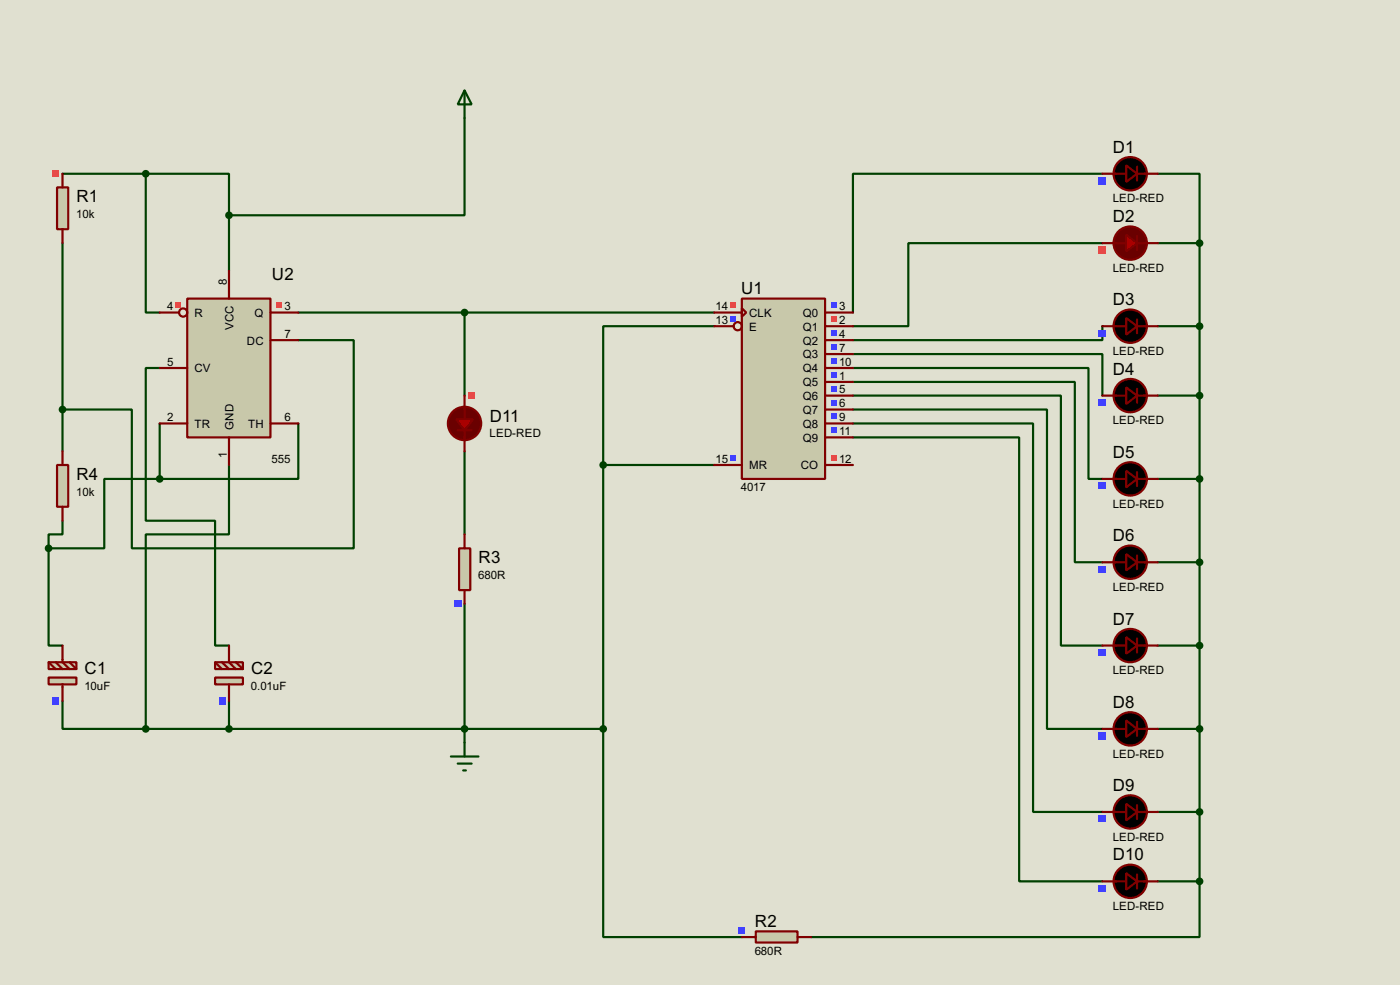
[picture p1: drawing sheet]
<svg xmlns="http://www.w3.org/2000/svg" width="256mm" height="180mm" viewBox="0 0 256 180" stroke-linecap="round" stroke-linejoin="round" font-family="sans-serif">
<path d="M0 0h256.5v180.3h-256.5z" fill="#e0e0d0"/>
<g fill="none" stroke="#004000" stroke-width=".4">
<path d="M11.5 31.8h15.2M26.7 31.8h15.3v7.6M26.7 31.8v25.4h2.6M42 39.4v10.2M85.1 21.6v17.8h-43.1M202 31.8h-45.7v25.4M212.1 31.8h7.7v12.7M11.5 44.5v38.1M54.7 57.2h76.2M85.1 57.2v15.2M130.9 59.7h-20.4v25.4M202 44.5h-35.6v15.2h-10.1"/>
<path d="M202 59.7v2.6h-45.7M212.1 44.5h7.7M212.1 59.7h7.7M219.8 44.5v116.8M29.3 67.4h-2.6v27.9h12.7v22.9h2.6M29.3 77.5v10.2M54.7 77.5v10.2h-25.4M54.7 62.3h10.1v38.1h-40.6v-25.4h-12.7M156.3 64.8h45.7v7.6M156.3 67.4h43.1v20.3h2.6M156.3 69.9h40.6v33h5.1M156.3 72.4h38.1v45.8h7.6"/>
<path d="M156.3 75h35.5v58.4h10.2M156.3 77.5h33v71.1h12.7M212.1 72.4h7.7M11.5 95.3v2.5h-2.6v2.6M29.3 87.7h-10.2v12.7h-10.2M42 85.1v12.7h-15.3v35.6M85.1 82.6v15.2M110.5 85.1h20.4M110.5 85.1v48.3M156.3 80.1h30.4v81.2h15.3M212.1 87.7h7.7M8.9 100.4v17.8h2.6"/>
<path d="M85.1 110.5v25.4M212.1 102.9h7.7M212.1 118.2h7.7M11.5 128.3v5.1h15.2M26.7 133.4h83.8M42 128.3v5.1M110.5 133.4v38.1h25.4M212.1 133.4h7.7M212.1 148.6h7.7M212.1 161.3h7.7M219.8 161.3v10.2h-71.2"/>
</g>
<g fill="#000" stroke="#800000" stroke-width=".4">
<path d="M206.3 30.3l2 1.5-2 1.5z"/>
<circle cx="207" cy="31.8" r="3.1"/>
</g>
<path d="M202 31.8h4.3M208.3 30.5v2.6M208.3 31.8h3.8" fill="none" stroke="#800000" stroke-width=".4"/>
<path d="M201.3 32.4h1.3v1.3h-1.3z" fill="#4040ff"/>
<circle cx="207" cy="44.5" r="3.1" fill="#6a0000" stroke="#800000" stroke-width=".4"/>
<path d="M204 44.5h2.3M208.3 43.2v2.6M208.3 44.5h1.8" fill="none" stroke="#800000" stroke-width=".4"/>
<path d="M206.3 43l2 1.5-2 1.5z" fill="#b50000" stroke="#800000" stroke-width=".4"/>
<path d="M202 44.5h2.5M209.6 44.5h2.5" fill="none" stroke="#800000" stroke-width=".4"/>
<path d="M201.3 45.1h1.3v1.3h-1.3z" fill="#ff4040"/>
<g fill="#000" stroke="#800000" stroke-width=".4">
<path d="M206.3 58.2l2 1.5-2 1.6z"/>
<circle cx="207" cy="59.7" r="3.1"/>
</g>
<path d="M202 59.7h4.3M208.3 58.5v2.5M208.3 59.7h3.8" fill="none" stroke="#800000" stroke-width=".4"/>
<path d="M201.3 60.4h1.3v1.2h-1.3z" fill="#4040ff"/>
<g fill="#000" stroke="#800000" stroke-width=".4">
<path d="M206.3 70.9l2 1.5-2 1.6z"/>
<circle cx="207" cy="72.4" r="3.1"/>
</g>
<path d="M202 72.4h4.3M208.3 71.2v2.5M208.3 72.4h3.8" fill="none" stroke="#800000" stroke-width=".4"/>
<path d="M201.3 73.1h1.3v1.2h-1.3z" fill="#4040ff"/>
<g fill="#000" stroke="#800000" stroke-width=".4">
<path d="M206.3 86.2l2 1.5-2 1.5z"/>
<circle cx="207" cy="87.7" r="3.1"/>
</g>
<path d="M202 87.7h4.3M208.3 86.4v2.6M208.3 87.7h3.8" fill="none" stroke="#800000" stroke-width=".4"/>
<path d="M201.3 88.3h1.3v1.3h-1.3z" fill="#4040ff"/>
<g fill="#000" stroke="#800000" stroke-width=".4">
<path d="M206.3 101.4l2 1.5-2 1.5z"/>
<circle cx="207" cy="102.9" r="3.1"/>
</g>
<path d="M202 102.9h4.3M208.3 101.7v2.5M208.3 102.9h3.8" fill="none" stroke="#800000" stroke-width=".4"/>
<path d="M201.3 103.6h1.3v1.2h-1.3z" fill="#4040ff"/>
<g fill="#000" stroke="#800000" stroke-width=".4">
<path d="M206.3 116.6l2 1.6-2 1.5z"/>
<circle cx="207" cy="118.2" r="3.1"/>
</g>
<path d="M202 118.2h4.3M208.3 116.9v2.5M208.3 118.2h3.8" fill="none" stroke="#800000" stroke-width=".4"/>
<path d="M201.3 118.8h1.3v1.3h-1.3z" fill="#4040ff"/>
<g fill="#000" stroke="#800000" stroke-width=".4">
<path d="M206.3 131.9l2 1.5-2 1.5z"/>
<circle cx="207" cy="133.4" r="3.1"/>
</g>
<path d="M202 133.4h4.3M208.3 132.1v2.6M208.3 133.4h3.8" fill="none" stroke="#800000" stroke-width=".4"/>
<path d="M201.3 134h1.3v1.3h-1.3z" fill="#4040ff"/>
<g fill="#000" stroke="#800000" stroke-width=".4">
<path d="M206.3 147.1l2 1.5-2 1.6z"/>
<circle cx="207" cy="148.6" r="3.1"/>
</g>
<path d="M202 148.6h4.3M208.3 147.4v2.5M208.3 148.6h3.8" fill="none" stroke="#800000" stroke-width=".4"/>
<path d="M201.3 149.3h1.3v1.2h-1.3z" fill="#4040ff"/>
<g fill="#000" stroke="#800000" stroke-width=".4">
<path d="M206.3 159.8l2 1.5-2 1.6z"/>
<circle cx="207" cy="161.3" r="3.1"/>
</g>
<path d="M202 161.3h4.3M208.3 160.1v2.5M208.3 161.3h3.8" fill="none" stroke="#800000" stroke-width=".4"/>
<path d="M201.3 162h1.3v1.2h-1.3z" fill="#4040ff"/>
<path d="M135.9 54.7h15.3v33h-15.3z" fill="#c8c8aa" stroke="#800000" stroke-width=".4"/>
<g fill="none" stroke="#800000" stroke-width=".4">
<path d="M130.9 57.2h5M130.9 59.7h3.5M135.9 56.4l.8 .8-.8 .8zM151.2 57.2h5.1M151.2 59.7h5.1M151.2 62.3h5.1M151.2 64.8h5.1M151.2 67.4h5.1M151.2 69.9h5.1M151.2 72.4h5.1M151.2 75h5.1M151.2 77.5h5.1"/>
<path d="M130.9 85.1h5M151.2 85.1h5.1M151.2 80.1h5.1"/>
<circle cx="135.1" cy="59.7" r=".75"/>
</g>
<path d="M133.8 55.4h1v1h-1z" fill="#ff4040"/>
<g fill="#4040ff">
<path d="M133.8 58h1v1h-1z"/>
<path d="M133.8 83.4h1v1h-1z"/>
</g>
<path d="M152.3 83.4h1v1h-1z" fill="#ff4040"/>
<path d="M152.3 55.4h1v1h-1z" fill="#4040ff"/>
<path d="M152.3 58h1v1h-1z" fill="#ff4040"/>
<g fill="#4040ff">
<path d="M152.3 60.5h1v1h-1z"/>
<path d="M152.3 63h1v1.1h-1z"/>
<path d="M152.3 65.6h1v1h-1z"/>
<path d="M152.3 68.1h1v1h-1z"/>
<path d="M152.3 70.7h1v1h-1z"/>
<path d="M152.3 73.2h1v1h-1z"/>
<path d="M152.3 75.7h1v1.1h-1z"/>
<path d="M152.3 78.3h1v1h-1z"/>
</g>
<path d="M138.5 170.5h7.6v2h-7.6z" fill="#c8c8aa" stroke="#800000" stroke-width=".4"/>
<path d="M135.9 171.5h2.6M146.1 171.5h2.5" fill="none" stroke="#800000" stroke-width=".4"/>
<path d="M135.3 169.6h1.3v1.3h-1.3z" fill="#4040ff"/>
<g fill="#004000" stroke="#004000" stroke-width=".4">
<circle cx="219.7" cy="44.5" r=".5"/>
<circle cx="219.7" cy="59.7" r=".5"/>
<circle cx="219.7" cy="72.4" r=".5"/>
<circle cx="219.7" cy="87.7" r=".5"/>
<circle cx="219.7" cy="102.9" r=".5"/>
<circle cx="219.7" cy="118.2" r=".5"/>
<circle cx="219.7" cy="133.4" r=".5"/>
<circle cx="219.7" cy="148.6" r=".5"/>
<circle cx="219.7" cy="161.3" r=".5"/>
<circle cx="110.5" cy="133.4" r=".5"/>
</g>
<path d="M82.6 138.5h5.1M83.9 139.8h2.5M85.1 135.9v2.6M84.9 141h.5" fill="none" stroke="#004000" stroke-width=".4"/>
<path d="M84.1 100.4h2.1v7.6h-2.1z" fill="#c8c8aa" stroke="#800000" stroke-width=".4"/>
<path d="M85.1 97.8v2.6M85.1 108v2.5" fill="none" stroke="#800000" stroke-width=".4"/>
<path d="M83.2 109.9h1.3v1.3h-1.3z" fill="#4040ff"/>
<circle cx="85.1" cy="133.4" r=".5" fill="#004000" stroke="#004000" stroke-width=".4"/>
<circle cx="85.1" cy="77.5" r="3.1" fill="#6a0000" stroke="#800000" stroke-width=".4"/>
<path d="M83.9 78.8h2.5M85.1 74.5v2.3M85.1 78.8v1.8" fill="none" stroke="#800000" stroke-width=".4"/>
<path d="M83.6 76.8h3.1l-1.6 2z" fill="#b50000" stroke="#800000" stroke-width=".4"/>
<path d="M85.1 72.4v2.6M85.1 80.1v2.5" fill="none" stroke="#800000" stroke-width=".4"/>
<path d="M85.8 71.8h1.2v1.3h-1.2z" fill="#ff4040"/>
<circle cx="110.5" cy="85.1" r=".5" fill="#004000" stroke="#004000" stroke-width=".4"/>
<path d="M34.3 54.7h15.3v25.4h-15.3z" fill="#c8c8aa" stroke="#800000" stroke-width=".4"/>
<g fill="none" stroke="#800000" stroke-width=".4">
<path d="M29.3 57.2h3.5M42 49.6v5.1M49.6 57.2h5.1M29.3 77.5h5M29.3 67.4h5M49.6 62.3h5.1M49.6 77.5h5.1M42 80.1v5"/>
<circle cx="33.5" cy="57.2" r=".75"/>
</g>
<g fill="#ff4040">
<path d="M32.2 55.4h1v1h-1z"/>
<path d="M50.7 55.4h1v1h-1z"/>
</g>
<path d="M10.5 34.3h2v7.7h-2z" fill="#c8c8aa" stroke="#800000" stroke-width=".4"/>
<path d="M11.5 31.8v2.5M11.5 42v2.5" fill="none" stroke="#800000" stroke-width=".4"/>
<path d="M9.6 31.2h1.2v1.2h-1.2z" fill="#ff4040"/>
<path d="M85.1 16.6l1.3 2.5h-2.5zM85.1 16.6v5" fill="none" stroke="#004000" stroke-width=".4"/>
<g fill="#004000" stroke="#004000" stroke-width=".4">
<circle cx="85.1" cy="57.2" r=".5"/>
<circle cx="41.9" cy="39.4" r=".5"/>
</g>
<g fill="#c8c8aa" stroke="#800000" stroke-width=".4">
<path d="M8.9 124h5.1v1.3h-5.1z"/>
<path d="M8.9 121.2h5.1v1.3h-5.1z"/>
</g>
<path d="M11.5 118.2v3l1.3 1.3M8.9 121.2l1.3 1.3M10.2 121.2l1.3 1.3M11.5 125.3v3M12.8 121.2l1.2 1.3" fill="none" stroke="#800000" stroke-width=".4"/>
<path d="M9.6 127.7h1.2v1.3h-1.2z" fill="#4040ff"/>
<circle cx="29.2" cy="87.7" r=".5" fill="#004000" stroke="#004000" stroke-width=".4"/>
<g fill="#c8c8aa" stroke="#800000" stroke-width=".4">
<path d="M39.4 124h5.1v1.3h-5.1z"/>
<path d="M39.4 121.2h5.1v1.3h-5.1z"/>
</g>
<path d="M42 118.2v3l1.2 1.3M39.4 121.2l1.3 1.3M40.7 121.2l1.3 1.3M42 125.3v3M43.2 121.2l1.3 1.3" fill="none" stroke="#800000" stroke-width=".4"/>
<path d="M40.1 127.7h1.2v1.3h-1.2z" fill="#4040ff"/>
<circle cx="26.7" cy="31.8" r=".5" fill="#004000" stroke="#004000" stroke-width=".4"/>
<path d="M10.5 85.1h2v7.7h-2z" fill="#c8c8aa" stroke="#800000" stroke-width=".4"/>
<path d="M11.5 82.6v2.5M11.5 92.8v2.5" fill="none" stroke="#800000" stroke-width=".4"/>
<g fill="#004000" stroke="#004000" stroke-width=".4">
<circle cx="11.4" cy="75" r=".5"/>
<circle cx="8.9" cy="100.4" r=".5"/>
<circle cx="26.7" cy="133.4" r=".5"/>
<circle cx="41.9" cy="133.4" r=".5"/>
</g>
<g font-size="3.5">
<text x="203.9" y="27.9">D1</text>
<text x="14" y="37">R1</text>
<text x="203.9" y="40.7">D2</text>
<text x="49.8" y="51.3">U2</text>
<text x="135.8" y="53.9">U1</text>
<text x="203.9" y="55.9">D3</text>
<text x="203.9" y="68.6">D4</text>
<text x="89.7" y="77.2">D11</text>
<text x="203.9" y="83.8">D5</text>
<text x="14" y="87.8">R4</text>
<text x="203.9" y="99.1">D6</text>
<text x="87.7" y="103.1">R3</text>
<text x="203.9" y="114.3">D7</text>
<text x="15.5" y="123.4">C1</text>
<text x="46" y="123.4">C2</text>
<text x="203.9" y="129.6">D8</text>
<text x="203.9" y="144.8">D9</text>
<text x="203.9" y="157.5">D10</text>
<text x="138.3" y="169.7">R2</text>
</g>
<g font-size="2.4">
<text x="14" y="40">10k</text>
<text x="203.8" y="37">LED-RED</text>
<text x="41.5" y="52.1" transform="rotate(-90 41.5 52.1)">8</text>
<text x="203.8" y="49.7">LED-RED</text>
<text x="30.7" y="56.8">4</text>
<text x="35.6" y="58">R</text>
<text x="46.6" y="58">Q</text>
<text x="52.1" y="56.8">3</text>
<text x="131.1" y="56.8">14</text>
<text x="131.1" y="59.3">13</text>
<text x="137.2" y="58">CLK</text>
<text x="147.1" y="58">Q0</text>
<text x="153.7" y="56.8">3</text>
<text x="153.7" y="59.3">2</text>
<text x="42.8" y="60.4" transform="rotate(-90 42.8 60.4)">VCC</text>
<text x="45.2" y="63.1">DC</text>
<text x="52.1" y="61.9">7</text>
<text x="137.2" y="60.5">E</text>
<text x="147.1" y="60.5">Q1</text>
<text x="147.1" y="63.1">Q2</text>
<text x="147.1" y="65.6">Q3</text>
<text x="153.7" y="61.9">4</text>
<text x="153.7" y="64.4">7</text>
<text x="203.8" y="64.9">LED-RED</text>
<text x="30.7" y="67">5</text>
<text x="35.6" y="68.1">CV</text>
<text x="147.1" y="68.1">Q4</text>
<text x="147.1" y="70.7">Q5</text>
<text x="153.7" y="67">10</text>
<text x="153.7" y="69.5">1</text>
<text x="153.7" y="72">5</text>
<text x="30.7" y="77.1">2</text>
<text x="52.1" y="77.1">6</text>
<text x="147.1" y="73.2">Q6</text>
<text x="147.1" y="75.8">Q7</text>
<text x="153.7" y="74.6">6</text>
<text x="153.7" y="77.1">9</text>
<text x="203.8" y="77.6">LED-RED</text>
<text x="35.6" y="78.3">TR</text>
<text x="41.5" y="83.8" transform="rotate(-90 41.5 83.8)">1</text>
<text x="42.8" y="78.7" transform="rotate(-90 42.8 78.7)">GND</text>
<text x="45.4" y="78.3">TH</text>
<text x="89.7" y="80.1">LED-RED</text>
<text x="147.1" y="78.3">Q8</text>
<text x="147.1" y="80.8">Q9</text>
<text x="153.7" y="79.7">11</text>
<text x="49.8" y="84.8">555</text>
<text x="131.1" y="84.7">15</text>
<text x="135.7" y="89.9">4017</text>
<text x="137.2" y="85.9">MR</text>
<text x="146.7" y="85.9">CO</text>
<text x="153.7" y="84.7">12</text>
<text x="14" y="90.8">10k</text>
<text x="203.8" y="92.9">LED-RED</text>
<text x="87.6" y="106">680R</text>
<text x="203.8" y="108.2">LED-RED</text>
<text x="203.8" y="123.4">LED-RED</text>
<text x="15.5" y="126.3">10uF</text>
<text x="45.9" y="126.3">0.01uF</text>
<text x="203.8" y="138.7">LED-RED</text>
<text x="203.8" y="153.9">LED-RED</text>
<text x="203.8" y="166.6">LED-RED</text>
<text x="138.3" y="174.7">680R</text>
</g>
</svg>
